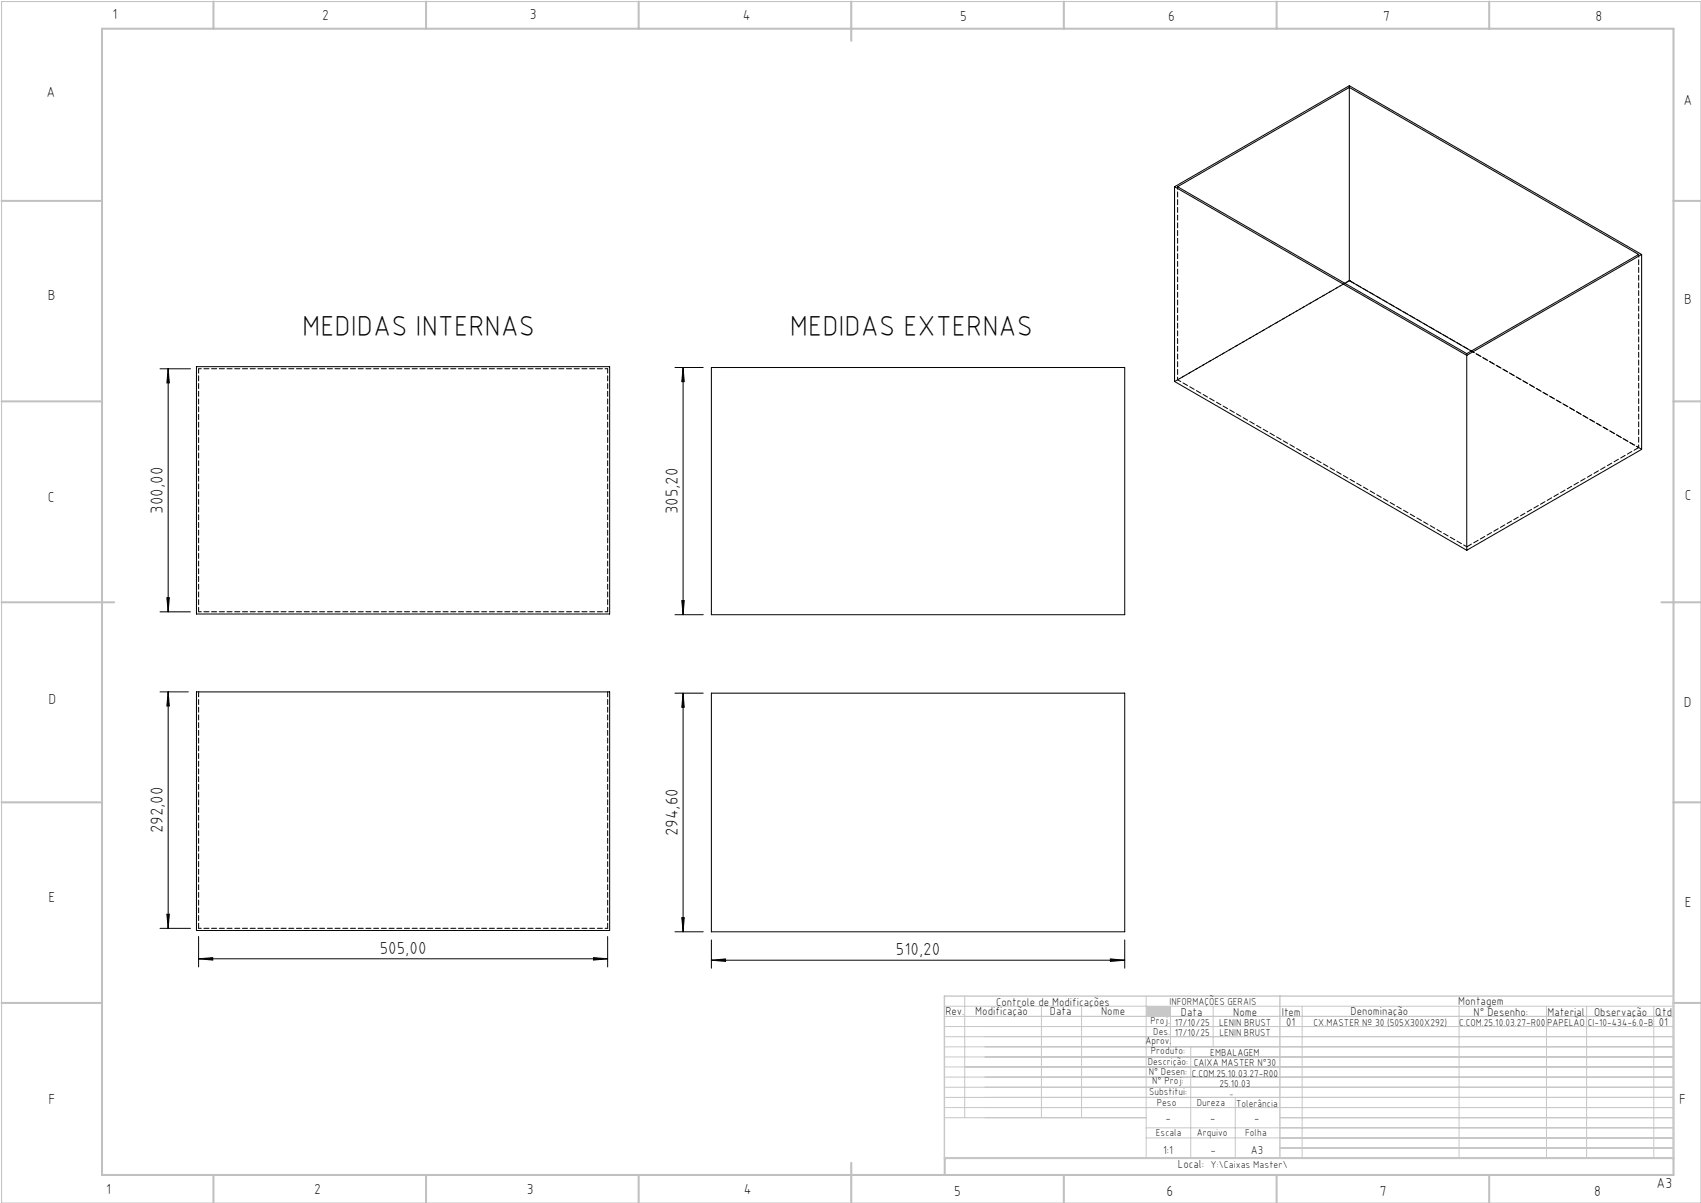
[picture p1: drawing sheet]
<svg xmlns="http://www.w3.org/2000/svg" width="420mm" height="297mm" viewBox="0 0 420 297" stroke-linecap="round" stroke-linejoin="round" font-family="sans-serif">
<path d="M.4 .4h419.6v296.6h-419.6z" fill="none" stroke="#c0c0c0" stroke-width=".25"/>
<g fill="none" stroke="#c0c0c0" stroke-width=".5">
<path d="M25.2 7.1h388v283h-388zM52.7 .4v6.7M105.2 .4v6.7M157.7 .4v6.7M210.2 .4v9.7M262.7 .4v6.7M315.2 .4v6.7M367.7 .4v6.7M.4 49.6h24.8M413.2 49.6h6.8M.4 99.1h24.8M413.2 99.1h6.8"/>
<path d="M.4 148.7h27.8M410.2 148.7h9.8M.4 198.1h24.8M413.2 198.1h6.8M.4 247.6h24.8M413.2 247.6h6.8M52.7 290.1v6.9M105.2 290.1v6.9M157.7 290.1v6.9M210.2 287.1v9.9M262.7 290.1v6.9M315.2 290.1v6.9"/>
<path d="M367.7 290.1v6.9M413.2 285.9h-179.9v4.2"/>
</g>
<g fill="none" stroke="#c3c8d2" stroke-width=".25">
<path d="M233.2 250.9h180M233.2 248.4h180M233.2 253.4h180M233.2 255.9h180M233.2 258.4h180M238.2 245.9v30M257.1 248.4v27.5M267.1 248.4v27.5M283 245.9v40M289 248.4v10M294 258.4v27.5M299.5 248.4v10"/>
<path d="M321.5 248.4v37.5M360.3 248.4v37.5M381.8 248.4v37.5M391.8 248.4v37.5M408.3 248.4v37.5M233.2 260.9h180M233.2 263.4h180M233.2 265.9h180M233.2 268.4h180M233.2 270.9h180M233.2 273.4h180M233.2 275.9h49.8"/>
<path d="M283 278.4h130.2M305 270.9v15M316 275.9h97.2M283 280.9h130.2M316 283.4h97.2"/>
</g>
<path d="M233.2 245.9h180v40h-180zM316 245.9v40" fill="none" stroke="#c3c8d2" stroke-width=".35"/>
<path d="M283 248.4h6v2.5h-6z" fill-rule="evenodd" fill="#c3c8d2"/>
<g fill="none" stroke="#000" stroke-width=".25">
<path d="M333.2 21.6v47.7M290 46.1v48.1l72.2 41.7M290 46.1l72.2 41.6M290 46.1l43.2-24.9 72.1 41.6M290.8 46.1l42.4-24.5 71.4 41.2-42.4 24.5zM333.2 69.3l30.1 17.4M333.2 69.3l-1.1 .7M405.3 62.8l-43.1 24.9M405.3 62.8v48.1l-43.1 25M39.5 91h7.5M41.5 91l.3 3.5h-.6zM41.5 91v60.1"/>
<path d="M48.5 90.5h102v61.1h-102zM166.7 90.7h6.9M168.7 90.7l.2 3.5h-.6zM168.7 90.7v61.1M175.6 90.7h102.1v61.1h-102.1zM362.2 87.7v48.2M39.5 151.1h7.5M41.2 147.6h.6l-.3 3.5zM166.7 151.8h6.9M168.3 148.3h.6l-.2 3.5zM39.5 170.8h7M41.5 170.8l.3 3.5h-.6z"/>
<path d="M41.5 170.8v58.4M48.5 170.8h102v58.9h-102zM166.7 171.1h6.9M168.7 171.1l.2 3.5h-.6zM168.7 171.1v58.9M175.6 171.1h102.1v58.9h-102.1zM39.5 229.2h7.5M41.2 225.7h.6l-.3 3.5zM49 236.7l3.5-.3v.6zM49 231.2v7.5M49 236.7h101M146.5 236.4l3.5 .3-3.5 .3z"/>
<path d="M150 231.2v7.5M166.7 230h6.9M168.3 226.6h.6l-.2 3.4zM175.6 237.1l3.5-.4v.6zM175.6 232.1v6.9M175.6 237.1h102.1M274.2 236.7l3.5 .4-3.5 .2zM277.7 232.1v6.9"/>
</g>
<g fill="#000">
<path d="M41.2 147.6h.6l-.3 3.5zM41.5 91l.3 3.5h-.6zM168.3 148.3h.6l-.2 3.5zM168.7 90.7l.2 3.5h-.6z"/>
<path d="M41.5 170.8l.3 3.5h-.6zM41.2 225.7h.6l-.3 3.5zM168.7 171.1l.2 3.5h-.6zM168.3 226.6h.6l-.2 3.4z"/>
<path d="M49 236.7l3.5-.3v.6zM146.5 236.4l3.5 .3-3.5 .3zM175.6 237.1l3.5-.4v.6zM274.2 236.7l3.5 .4-3.5 .2z"/>
</g>
<path d="M333.2 21.2v.4M333.2 69.3h.1M362.2 87.3v.4M362.2 135l42.4-24.5M49 170.8v58.4M150 170.8v58.4" fill="none" stroke="#000" stroke-width=".25" stroke-dasharray="1.3 .6"/>
<path d="M290.8 46.1v47.7M332.1 69.9l-41.3 23.9M404.6 62.8v47.7M49 91h101M404.6 110.5l-41.3-23.8M150 151h-101M49 229.2h101" fill="none" stroke="#000" stroke-width=".25" stroke-dasharray="1.3 .6" stroke-dashoffset=".6"/>
<path d="M150 91v60M49 151v-60" fill="none" stroke="#000" stroke-width=".25" stroke-dasharray="1.3 .6" stroke-dashoffset=".2"/>
<path d="M290.8 93.8l71.4 41.2" fill="none" stroke="#000" stroke-width=".25" stroke-dasharray="1.3 .6" stroke-dashoffset=".4"/>
<path d="M405.3 110.9l-72.1-41.6" fill="none" stroke="#000" stroke-width=".25" stroke-dasharray="1.3 .6" stroke-dashoffset="-.1"/>
<path d="M333.2 69.3l-43.2 24.9" fill="none" stroke="#000" stroke-width=".25" stroke-dasharray="1.3 .6" stroke-dashoffset=".5"/>
<g font-size="7.1">
<text x="74.6" y="82.9">MEDIDAS INTERNAS</text>
<text x="195" y="82.9">MEDIDAS EXTERNAS</text>
</g>
<g font-size="4.3">
<text x="40.2" y="126.8" transform="rotate(-90 40.2 126.8)">300,00</text>
<text x="167.4" y="127" transform="rotate(-90 167.4 127)">305,20</text>
<text x="40.2" y="205.8" transform="rotate(-90 40.2 205.8)">292,00</text>
<text x="167.4" y="206.5" transform="rotate(-90 167.4 206.5)">294,60</text>
<text x="93.8" y="235.4">505,00</text>
<text x="221.2" y="235.7">510,20</text>
</g>
<g font-size="3.6">
<text x="27.8" y="4.8">1</text>
<text x="79.5" y="4.9">2</text>
<text x="130.8" y="4.8">3</text>
<text x="183.4" y="4.9">4</text>
<text x="237.1" y="5.1">5</text>
<text x="288.4" y="5.2">6</text>
<text x="341.5" y="5.1">7</text>
<text x="394" y="5.2">8</text>
<text x="11.5" y="24">A</text>
<text x="415.7" y="25.8">A</text>
<text x="11.8" y="74.1">B</text>
<text x="415.8" y="75.1">B</text>
<text x="11.8" y="124">C</text>
<text x="416" y="123.5">C</text>
<text x="12" y="173.7">D</text>
<text x="415.8" y="174.7">D</text>
<text x="12" y="222.6">E</text>
<text x="416" y="223.9">E</text>
<text x="12" y="272.6">F</text>
<text x="414.6" y="272.6">F</text>
<text x="409" y="293.3">A3</text>
<text x="26.2" y="294.8">1</text>
<text x="77.6" y="294.8">2</text>
<text x="130.1" y="294.8">3</text>
<text x="183.7" y="294.7">4</text>
<text x="235.6" y="295.2">5</text>
<text x="288" y="295.2">6</text>
<text x="340.7" y="295.2">7</text>
<text x="393.6" y="295.2">8</text>
</g>
<g font-size="2.9">
<text x="240.8" y="250.6">Modificação</text>
<text x="259.2" y="250.6">Data</text>
<text x="271.9" y="250.6">Nome</text>
<text x="290.9" y="288.4">Local:</text>
</g>
<g font-size="2.8">
<text x="233.4" y="250.6">Rev.</text>
<text x="246" y="248.4">Controle de Modificações</text>
<text x="291.6" y="250.8">Data</text>
<text x="304.5" y="250.8">Nome</text>
<text x="316.5" y="250.9">Item</text>
<text x="333.5" y="250.5">Denominação</text>
<text x="360.1" y="248.2">Montagem</text>
<text x="363.9" y="250.8">N° Desenho:</text>
<text x="382.1" y="250.8">Material</text>
<text x="393.6" y="250.8">Observação</text>
<text x="408.7" y="250.9">Qtd</text>
<text x="317.6" y="253.3">01</text>
<text x="409.6" y="253.3">01</text>
<text x="287.7" y="276.9">-</text>
<text x="298.8" y="276.9">-</text>
<text x="309.7" y="276.9">-</text>
<text x="287.2" y="284.8">1:1</text>
<text x="298.9" y="284.8">-</text>
<text x="308.8" y="284.8">A3</text>
</g>
<g font-size="2.5">
<text x="288.7" y="248.2">INFORMAÇÕES GERAIS</text>
<text x="282.8" y="257.8">Aprov.</text>
<text x="284.1" y="252.9">Proj.</text>
<text x="284.8" y="255.4">Des.</text>
<text x="290.1" y="255.8">17/10/25</text>
<text x="290.1" y="253.3">17/10/25</text>
<text x="301" y="253.3">LENIN BRUST</text>
<text x="301.1" y="255.8">LENIN BRUST</text>
<text x="324.3" y="253.3">CX.MASTER Nº 30 (505X300X292)</text>
<text x="360.3" y="253.3">C.COM.25.10.03.27-R00</text>
<text x="382" y="253.3">PAPELÃO</text>
<text x="392" y="253.3">CI-10-434-6.0-B</text>
<text x="283.4" y="262.9">Descrição:</text>
<text x="284.2" y="260.3">Produto:</text>
<text x="294.7" y="263.3">CAIXA MASTER N°30</text>
<text x="298.8" y="260.7">EMBALAGEM</text>
<text x="283.7" y="265.4">N° Desen:</text>
<text x="284.5" y="267.7">N° Proj:</text>
<text x="294.3" y="265.9">C.COM.25.10.03.27-R00</text>
<text x="301.1" y="268.3">25.10.03</text>
<text x="283.7" y="270.4">Substitui:</text>
<text x="285.6" y="273">Peso</text>
<text x="295.5" y="273">Dureza</text>
<text x="305.2" y="273.3">Tolerância</text>
<text x="285.4" y="280.4">Escala</text>
<text x="295.5" y="280.4">Arquivo</text>
<text x="307.5" y="280.4">Folha</text>
<text x="298.9" y="288.4">Y:\Caixas Master\</text>
</g>
<text font-size="2.1" x="303.5" y="270.9">-</text>
</svg>
